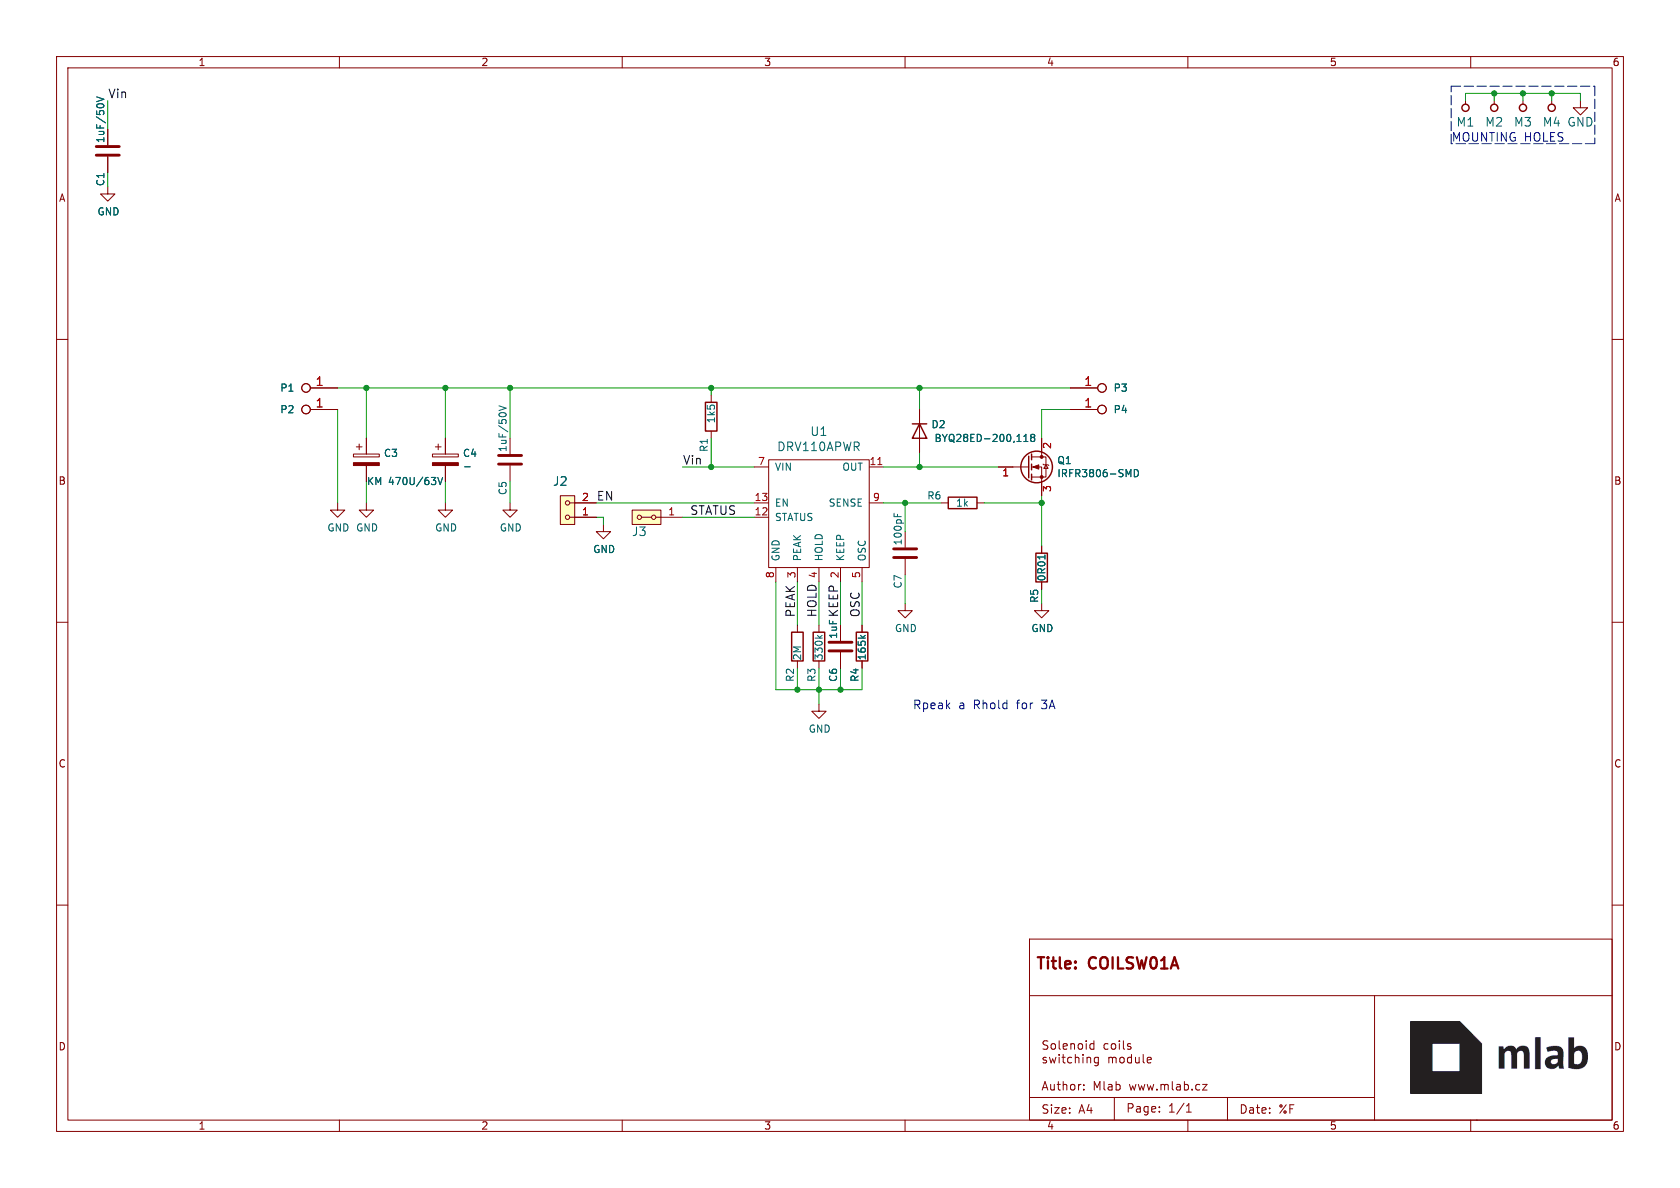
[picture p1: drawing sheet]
(kicad_sch (version 20230121) (generator eeschema)

 (paper "A4")

 (title_block
  (title "COILSW01A")
  (date "%F")
  (rev "REV")
  (company "Mlab www.mlab.cz")
  (comment 2 "Solenoid coils\\nswitching module"))

 (lib_symbols
  (symbol "COILSW01-rescue:CP-Device" (pin_numbers hide) (pin_names (offset 0.254)) (in_bom yes) (on_board yes)
   (property "Reference" "C" (at 0.635 2.54 0) (effects (font (size 1.27 1.27)) (justify left)))
   (property "Value" "Device_CP" (at 0.635 -2.54 0) (effects (font (size 1.27 1.27)) (justify left)))
   (property "Footprint" "" (at 0.9652 -3.81 0) (effects (font (size 1.27 1.27)) hide))
   (property "Datasheet" "" (at 0 0 0) (effects (font (size 1.27 1.27)) hide))
   (symbol "CP-Device_0_1"
    (rectangle (start -2.286 0.508) (end 2.286 1.016) (stroke (width 0) (type solid)) (fill (type none)))
    (polyline (pts (xy -1.778 2.286) (xy -0.762 2.286)) (stroke (width 0) (type solid)) (fill (type none)))
    (polyline (pts (xy -1.27 2.794) (xy -1.27 1.778)) (stroke (width 0) (type solid)) (fill (type none)))
    (rectangle (start 2.286 -0.508) (end -2.286 -1.016) (stroke (width 0) (type solid)) (fill (type outline))))
   (symbol "CP-Device_1_1"
    (pin passive line (at 0 3.81 270) (length 2.794) (name "~" (effects (font (size 1.27 1.27)))) (number "1" (effects (font (size 1.27 1.27)))))
    (pin passive line (at 0 -3.81 90) (length 2.794) (name "~" (effects (font (size 1.27 1.27)))) (number "2" (effects (font (size 1.27 1.27)))))))
  (symbol "COILSW01-rescue:DRV110APWR-MLAB_IO" (pin_names (offset 1.016)) (in_bom yes) (on_board yes)
   (property "Reference" "U" (at -7.62 10.16 0) (effects (font (size 1.524 1.524))))
   (property "Value" "MLAB_IO_DRV110APWR" (at 5.08 10.16 0) (effects (font (size 1.524 1.524))))
   (property "Footprint" "" (at 0 0 0) (effects (font (size 1.524 1.524)) hide))
   (property "Datasheet" "" (at 0 0 0) (effects (font (size 1.524 1.524)) hide))
   (symbol "DRV110APWR-MLAB_IO_0_1"
    (rectangle (start -8.89 8.89) (end 8.89 -10.16) (stroke (width 0) (type solid)) (fill (type none))))
   (symbol "DRV110APWR-MLAB_IO_1_1"
    (pin unspecified line (at 11.43 7.62 180) (length 2.54) (name "OUT" (effects (font (size 1.27 1.27)))) (number "11" (effects (font (size 1.27 1.27)))))
    (pin unspecified line (at -11.43 -1.27 0) (length 2.54) (name "STATUS" (effects (font (size 1.27 1.27)))) (number "12" (effects (font (size 1.27 1.27)))))
    (pin unspecified line (at -11.43 1.27 0) (length 2.54) (name "EN" (effects (font (size 1.27 1.27)))) (number "13" (effects (font (size 1.27 1.27)))))
    (pin unspecified line (at 3.81 -12.7 90) (length 2.54) (name "KEEP" (effects (font (size 1.27 1.27)))) (number "2" (effects (font (size 1.27 1.27)))))
    (pin unspecified line (at -3.81 -12.7 90) (length 2.54) (name "PEAK" (effects (font (size 1.27 1.27)))) (number "3" (effects (font (size 1.27 1.27)))))
    (pin unspecified line (at 0 -12.7 90) (length 2.54) (name "HOLD" (effects (font (size 1.27 1.27)))) (number "4" (effects (font (size 1.27 1.27)))))
    (pin unspecified line (at 7.62 -12.7 90) (length 2.54) (name "OSC" (effects (font (size 1.27 1.27)))) (number "5" (effects (font (size 1.27 1.27)))))
    (pin unspecified line (at -11.43 7.62 0) (length 2.54) (name "VIN" (effects (font (size 1.27 1.27)))) (number "7" (effects (font (size 1.27 1.27)))))
    (pin unspecified line (at -7.62 -12.7 90) (length 2.54) (name "GND" (effects (font (size 1.27 1.27)))) (number "8" (effects (font (size 1.27 1.27)))))
    (pin unspecified line (at 11.43 1.27 180) (length 2.54) (name "SENSE" (effects (font (size 1.27 1.27)))) (number "9" (effects (font (size 1.27 1.27)))))))
  (symbol "COILSW01-rescue:HEADER_1x02-MLAB_HEADER" (pin_names (offset 1.016)) (in_bom yes) (on_board yes)
   (property "Reference" "J" (at 0 -3.81 0) (effects (font (size 1.524 1.524))))
   (property "Value" "MLAB_HEADER_HEADER_1x02" (at 0 3.81 0) (effects (font (size 1.524 1.524))))
   (property "Footprint" "" (at 0 1.27 0) (effects (font (size 1.524 1.524))))
   (property "Datasheet" "" (at 0 1.27 0) (effects (font (size 1.524 1.524))))
   (symbol "HEADER_1x02-MLAB_HEADER_0_1"
    (rectangle (start -1.27 2.54) (end 1.27 -2.54) (stroke (width 0) (type solid)) (fill (type background)))
    (circle (center 0 -1.27) (radius 0.381) (stroke (width 0) (type solid)) (fill (type none)))
    (polyline (pts (xy -1.27 -1.27) (xy -0.381 -1.27)) (stroke (width 0) (type solid)) (fill (type none)))
    (polyline (pts (xy -1.27 1.27) (xy -0.381 1.27)) (stroke (width 0) (type solid)) (fill (type none)))
    (circle (center 0 1.27) (radius 0.381) (stroke (width 0) (type solid)) (fill (type none))))
   (symbol "HEADER_1x02-MLAB_HEADER_1_1"
    (pin input line (at -5.08 1.27 0) (length 3.81) (name "~" (effects (font (size 1.27 1.27)))) (number "1" (effects (font (size 1.27 1.27)))))
    (pin input line (at -5.08 -1.27 0) (length 3.81) (name "~" (effects (font (size 1.27 1.27)))) (number "2" (effects (font (size 1.27 1.27)))))))
  (symbol "COILSW01-rescue:HEADER_2x01_PARALLEL-MLAB_HEADER" (pin_names (offset 1.016)) (in_bom yes) (on_board yes)
   (property "Reference" "J" (at 0 -2.54 0) (effects (font (size 1.524 1.524))))
   (property "Value" "MLAB_HEADER_HEADER_2x01_PARALLEL" (at 0 2.54 0) (effects (font (size 1.524 1.524))))
   (property "Footprint" "" (at 0 0 0) (effects (font (size 1.524 1.524))))
   (property "Datasheet" "" (at 0 0 0) (effects (font (size 1.524 1.524))))
   (symbol "HEADER_2x01_PARALLEL-MLAB_HEADER_0_1"
    (rectangle (start -2.54 1.27) (end 2.54 -1.27) (stroke (width 0) (type solid)) (fill (type background)))
    (circle (center -1.27 0) (radius 0.381) (stroke (width 0) (type solid)) (fill (type none)))
    (polyline (pts (xy -1.651 0) (xy -2.54 0)) (stroke (width 0) (type solid)) (fill (type none)))
    (polyline (pts (xy -0.889 0) (xy 0.889 0)) (stroke (width 0) (type solid)) (fill (type none)))
    (circle (center 1.27 0) (radius 0.381) (stroke (width 0) (type solid)) (fill (type none))))
   (symbol "HEADER_2x01_PARALLEL-MLAB_HEADER_1_1"
    (pin input line (at -6.35 0 0) (length 3.81) (name "~" (effects (font (size 1.27 1.27)))) (number "1" (effects (font (size 1.27 1.27)))))
    (pin input line (at -6.35 0 0) (length 3.81) hide (name "~" (effects (font (size 1.27 1.27)))) (number "2" (effects (font (size 1.27 1.27)))))))
  (symbol "COILSW01-rescue:HOLE-MLAB_MECHANICAL" (pin_numbers hide) (pin_names (offset 1.016) hide) (in_bom yes) (on_board yes)
   (property "Reference" "M" (at 0 2.54 0) (effects (font (size 1.524 1.524))))
   (property "Value" "MLAB_MECHANICAL_HOLE" (at 0 -2.54 0) (effects (font (size 1.524 1.524))))
   (property "Footprint" "" (at 0 0 0) (effects (font (size 1.524 1.524))))
   (property "Datasheet" "" (at 0 0 0) (effects (font (size 1.524 1.524))))
   (symbol "HOLE-MLAB_MECHANICAL_0_1"
    (circle (center 0 0) (radius 0.635) (stroke (width 0.254) (type solid)) (fill (type none))))
   (symbol "HOLE-MLAB_MECHANICAL_1_1"
    (pin input line (at 1.27 0 180) (length 0.635) (name "~" (effects (font (size 1.27 1.27)))) (number "1" (effects (font (size 1.27 1.27)))))))
  (symbol "COILSW01-rescue:_-MLAB_Jumpers" (pin_names (offset 1.016) hide) (in_bom yes) (on_board yes)
   (property "Reference" "P" (at 1.27 2.54 0) (effects (font (size 1.27 1.27))))
   (property "Value" "MLAB_Jumpers__" (at 0 1.27 0) (effects (font (size 1.016 1.016))))
   (property "Footprint" "" (at 6.35 -3.81 0) (effects (font (size 1.524 1.524))))
   (property "Datasheet" "" (at 6.35 -3.81 0) (effects (font (size 1.524 1.524))))
   (symbol "_-MLAB_Jumpers_1_1"
    (pin passive inverted (at -7.62 1.27 0) (length 6.35) (name "P1" (effects (font (size 1.524 1.524)))) (number "1" (effects (font (size 1.524 1.524)))))))
  (symbol "Device:C" (pin_numbers hide) (pin_names (offset 0.254)) (in_bom yes) (on_board yes)
   (property "Reference" "C" (at 0.635 2.54 0) (effects (font (size 1.27 1.27)) (justify left)))
   (property "Value" "C" (at 0.635 -2.54 0) (effects (font (size 1.27 1.27)) (justify left)))
   (property "Footprint" "" (at 0.9652 -3.81 0) (effects (font (size 1.27 1.27)) hide))
   (property "Datasheet" "~" (at 0 0 0) (effects (font (size 1.27 1.27)) hide))
   (symbol "C_0_1"
    (polyline (pts (xy -2.032 -0.762) (xy 2.032 -0.762)) (stroke (width 0.508) (type default)) (fill (type none)))
    (polyline (pts (xy -2.032 0.762) (xy 2.032 0.762)) (stroke (width 0.508) (type default)) (fill (type none))))
   (symbol "C_1_1"
    (pin passive line (at 0 3.81 270) (length 2.794) (name "~" (effects (font (size 1.27 1.27)))) (number "1" (effects (font (size 1.27 1.27)))))
    (pin passive line (at 0 -3.81 90) (length 2.794) (name "~" (effects (font (size 1.27 1.27)))) (number "2" (effects (font (size 1.27 1.27)))))))
  (symbol "Device:D" (pin_numbers hide) (pin_names (offset 1.016) hide) (in_bom yes) (on_board yes)
   (property "Reference" "D" (at 0 2.54 0) (effects (font (size 1.27 1.27))))
   (property "Value" "D" (at 0 -2.54 0) (effects (font (size 1.27 1.27))))
   (property "Footprint" "" (at 0 0 0) (effects (font (size 1.27 1.27)) hide))
   (property "Datasheet" "~" (at 0 0 0) (effects (font (size 1.27 1.27)) hide))
   (property "Sim.Device" "D" (at 0 0 0) (effects (font (size 1.27 1.27)) hide))
   (property "Sim.Pins" "1=K 2=A" (at 0 0 0) (effects (font (size 1.27 1.27)) hide))
   (symbol "D_0_1"
    (polyline (pts (xy -1.27 1.27) (xy -1.27 -1.27)) (stroke (width 0.254) (type default)) (fill (type none)))
    (polyline (pts (xy 1.27 0) (xy -1.27 0)) (stroke (width 0) (type default)) (fill (type none)))
    (polyline (pts (xy 1.27 1.27) (xy 1.27 -1.27) (xy -1.27 0) (xy 1.27 1.27)) (stroke (width 0.254) (type default)) (fill (type none))))
   (symbol "D_1_1"
    (pin passive line (at -3.81 0 0) (length 2.54) (name "K" (effects (font (size 1.27 1.27)))) (number "1" (effects (font (size 1.27 1.27)))))
    (pin passive line (at 3.81 0 180) (length 2.54) (name "A" (effects (font (size 1.27 1.27)))) (number "2" (effects (font (size 1.27 1.27)))))))
  (symbol "Device:Q_NMOS_GDS" (pin_names (offset 0) hide) (in_bom yes) (on_board yes)
   (property "Reference" "Q" (at 5.08 1.27 0) (effects (font (size 1.27 1.27)) (justify left)))
   (property "Value" "Q_NMOS_GDS" (at 5.08 -1.27 0) (effects (font (size 1.27 1.27)) (justify left)))
   (property "Footprint" "" (at 5.08 2.54 0) (effects (font (size 1.27 1.27)) hide))
   (property "Datasheet" "~" (at 0 0 0) (effects (font (size 1.27 1.27)) hide))
   (symbol "Q_NMOS_GDS_0_1"
    (polyline (pts (xy 0.254 0) (xy -2.54 0)) (stroke (width 0) (type default)) (fill (type none)))
    (polyline (pts (xy 0.254 1.905) (xy 0.254 -1.905)) (stroke (width 0.254) (type default)) (fill (type none)))
    (polyline (pts (xy 0.762 -1.27) (xy 0.762 -2.286)) (stroke (width 0.254) (type default)) (fill (type none)))
    (polyline (pts (xy 0.762 0.508) (xy 0.762 -0.508)) (stroke (width 0.254) (type default)) (fill (type none)))
    (polyline (pts (xy 0.762 2.286) (xy 0.762 1.27)) (stroke (width 0.254) (type default)) (fill (type none)))
    (polyline (pts (xy 2.54 2.54) (xy 2.54 1.778)) (stroke (width 0) (type default)) (fill (type none)))
    (polyline (pts (xy 2.54 -2.54) (xy 2.54 0) (xy 0.762 0)) (stroke (width 0) (type default)) (fill (type none)))
    (polyline (pts (xy 0.762 -1.778) (xy 3.302 -1.778) (xy 3.302 1.778) (xy 0.762 1.778)) (stroke (width 0) (type default)) (fill (type none)))
    (polyline (pts (xy 1.016 0) (xy 2.032 0.381) (xy 2.032 -0.381) (xy 1.016 0)) (stroke (width 0) (type default)) (fill (type outline)))
    (polyline (pts (xy 2.794 0.508) (xy 2.921 0.381) (xy 3.683 0.381) (xy 3.81 0.254)) (stroke (width 0) (type default)) (fill (type none)))
    (polyline (pts (xy 3.302 0.381) (xy 2.921 -0.254) (xy 3.683 -0.254) (xy 3.302 0.381)) (stroke (width 0) (type default)) (fill (type none)))
    (circle (center 1.651 0) (radius 2.794) (stroke (width 0.254) (type default)) (fill (type none)))
    (circle (center 2.54 -1.778) (radius 0.254) (stroke (width 0) (type default)) (fill (type outline)))
    (circle (center 2.54 1.778) (radius 0.254) (stroke (width 0) (type default)) (fill (type outline))))
   (symbol "Q_NMOS_GDS_1_1"
    (pin input line (at -5.08 0 0) (length 2.54) (name "G" (effects (font (size 1.27 1.27)))) (number "1" (effects (font (size 1.27 1.27)))))
    (pin passive line (at 2.54 5.08 270) (length 2.54) (name "D" (effects (font (size 1.27 1.27)))) (number "2" (effects (font (size 1.27 1.27)))))
    (pin passive line (at 2.54 -5.08 90) (length 2.54) (name "S" (effects (font (size 1.27 1.27)))) (number "3" (effects (font (size 1.27 1.27)))))))
  (symbol "Device:R" (pin_numbers hide) (pin_names (offset 0)) (in_bom yes) (on_board yes)
   (property "Reference" "R" (at 2.032 0 90) (effects (font (size 1.27 1.27))))
   (property "Value" "R" (at 0 0 90) (effects (font (size 1.27 1.27))))
   (property "Footprint" "" (at -1.778 0 90) (effects (font (size 1.27 1.27)) hide))
   (property "Datasheet" "~" (at 0 0 0) (effects (font (size 1.27 1.27)) hide))
   (symbol "R_0_1"
    (rectangle (start -1.016 -2.54) (end 1.016 2.54) (stroke (width 0.254) (type default)) (fill (type none))))
   (symbol "R_1_1"
    (pin passive line (at 0 3.81 270) (length 1.27) (name "~" (effects (font (size 1.27 1.27)))) (number "1" (effects (font (size 1.27 1.27)))))
    (pin passive line (at 0 -3.81 90) (length 1.27) (name "~" (effects (font (size 1.27 1.27)))) (number "2" (effects (font (size 1.27 1.27)))))))
  (symbol "power:GND" (power) (pin_names (offset 0)) (in_bom yes) (on_board yes)
   (property "Reference" "#PWR" (at 0 -6.35 0) (effects (font (size 1.27 1.27)) hide))
   (property "Value" "GND" (at 0 -3.81 0) (effects (font (size 1.27 1.27))))
   (property "Footprint" "" (at 0 0 0) (effects (font (size 1.27 1.27)) hide))
   (property "Datasheet" "" (at 0 0 0) (effects (font (size 1.27 1.27)) hide))
   (symbol "GND_0_1"
    (polyline (pts (xy 0 0) (xy 0 -1.27) (xy 1.27 -1.27) (xy 0 -2.54) (xy -1.27 -1.27) (xy 0 -1.27)) (stroke (width 0) (type default)) (fill (type none))))
   (symbol "GND_1_1"
    (pin power_in line (at 0 0 270) (length 0) hide (name "GND" (effects (font (size 1.27 1.27)))) (number "1" (effects (font (size 1.27 1.27))))))))

 (junction (at 162.56 82.55) (diameter 0) (color 0 0 0 0))
 (junction (at 140.97 121.92) (diameter 0) (color 0 0 0 0))
 (junction (at 269.24 16.51) (diameter 0) (color 0 0 0 0))
 (junction (at 274.32 16.51) (diameter 0) (color 0 0 0 0))
 (junction (at 125.73 68.58) (diameter 0) (color 0 0 0 0))
 (junction (at 264.16 16.51) (diameter 0) (color 0 0 0 0))
 (junction (at 78.74 68.58) (diameter 0) (color 0 0 0 0))
 (junction (at 160.02 88.9) (diameter 0) (color 0 0 0 0))
 (junction (at 125.73 82.55) (diameter 0) (color 0 0 0 0))
 (junction (at 144.78 121.92) (diameter 0) (color 0 0 0 0))
 (junction (at 64.77 68.58) (diameter 0) (color 0 0 0 0))
 (junction (at 162.56 68.58) (diameter 0) (color 0 0 0 0))
 (junction (at 148.59 121.92) (diameter 0) (color 0 0 0 0))
 (junction (at 90.17 68.58) (diameter 0) (color 0 0 0 0))
 (junction (at 184.15 88.9) (diameter 0) (color 0 0 0 0))

 (wire (pts (xy 274.32 17.78) (xy 274.32 16.51)) (stroke (width 0) (type default)))
 (wire (pts (xy 19.05 22.86) (xy 19.05 17.78)) (stroke (width 0) (type default)))
 (wire (pts (xy 160.02 101.6) (xy 160.02 106.68)) (stroke (width 0) (type default)))
 (wire (pts (xy 140.97 118.11) (xy 140.97 121.92)) (stroke (width 0) (type default)))
 (wire (pts (xy 78.74 88.9) (xy 78.74 85.09)) (stroke (width 0) (type default)))
 (wire (pts (xy 148.59 121.92) (xy 152.4 121.92)) (stroke (width 0) (type default)))
 (wire (pts (xy 90.17 77.47) (xy 90.17 68.58)) (stroke (width 0) (type default)))
 (wire (pts (xy 64.77 77.47) (xy 64.77 68.58)) (stroke (width 0) (type default)))
 (wire (pts (xy 148.59 102.87) (xy 148.59 110.49)) (stroke (width 0) (type default)))
 (wire (pts (xy 125.73 82.55) (xy 125.73 77.47)) (stroke (width 0) (type default)))
 (wire (pts (xy 120.65 91.44) (xy 133.35 91.44)) (stroke (width 0) (type default)))
 (wire (pts (xy 156.21 82.55) (xy 162.56 82.55)) (stroke (width 0) (type default)))
 (wire (pts (xy 19.05 33.02) (xy 19.05 30.48)) (stroke (width 0) (type default)))
 (wire (pts (xy 140.97 121.92) (xy 144.78 121.92)) (stroke (width 0) (type default)))
 (wire (pts (xy 64.77 68.58) (xy 78.74 68.58)) (stroke (width 0) (type default)))
 (wire (pts (xy 120.65 82.55) (xy 125.73 82.55)) (stroke (width 0) (type default)))
 (wire (pts (xy 184.15 87.63) (xy 184.15 88.9)) (stroke (width 0) (type default)))
 (wire (pts (xy 144.78 118.11) (xy 144.78 121.92)) (stroke (width 0) (type default)))
 (wire (pts (xy 90.17 88.9) (xy 90.17 85.09)) (stroke (width 0) (type default)))
 (polyline (pts (xy 256.54 15.24) (xy 281.94 15.24)) (stroke (width 0) (type dash)))

 (wire (pts (xy 144.78 121.92) (xy 144.78 124.46)) (stroke (width 0) (type default)))
 (wire (pts (xy 264.16 16.51) (xy 259.08 16.51)) (stroke (width 0) (type default)))
 (wire (pts (xy 78.74 68.58) (xy 90.17 68.58)) (stroke (width 0) (type default)))
 (polyline (pts (xy 281.94 15.24) (xy 281.94 25.4)) (stroke (width 0) (type dash)))

 (wire (pts (xy 184.15 106.68) (xy 184.15 104.14)) (stroke (width 0) (type default)))
 (wire (pts (xy 105.41 88.9) (xy 133.35 88.9)) (stroke (width 0) (type default)))
 (wire (pts (xy 144.78 102.87) (xy 144.78 110.49)) (stroke (width 0) (type default)))
 (wire (pts (xy 59.69 68.58) (xy 64.77 68.58)) (stroke (width 0) (type default)))
 (wire (pts (xy 162.56 72.39) (xy 162.56 68.58)) (stroke (width 0) (type default)))
 (wire (pts (xy 259.08 16.51) (xy 259.08 17.78)) (stroke (width 0) (type default)))
 (wire (pts (xy 184.15 88.9) (xy 184.15 96.52)) (stroke (width 0) (type default)))
 (wire (pts (xy 173.99 88.9) (xy 184.15 88.9)) (stroke (width 0) (type default)))
 (wire (pts (xy 137.16 121.92) (xy 140.97 121.92)) (stroke (width 0) (type default)))
 (wire (pts (xy 279.4 16.51) (xy 274.32 16.51)) (stroke (width 0) (type default)))
 (wire (pts (xy 152.4 121.92) (xy 152.4 118.11)) (stroke (width 0) (type default)))
 (wire (pts (xy 144.78 121.92) (xy 148.59 121.92)) (stroke (width 0) (type default)))
 (wire (pts (xy 78.74 77.47) (xy 78.74 68.58)) (stroke (width 0) (type default)))
 (polyline (pts (xy 256.54 25.4) (xy 256.54 15.24)) (stroke (width 0) (type dash)))

 (wire (pts (xy 160.02 93.98) (xy 160.02 88.9)) (stroke (width 0) (type default)))
 (wire (pts (xy 162.56 82.55) (xy 176.53 82.55)) (stroke (width 0) (type default)))
 (wire (pts (xy 140.97 102.87) (xy 140.97 110.49)) (stroke (width 0) (type default)))
 (wire (pts (xy 160.02 88.9) (xy 166.37 88.9)) (stroke (width 0) (type default)))
 (wire (pts (xy 59.69 72.39) (xy 59.69 88.9)) (stroke (width 0) (type default)))
 (wire (pts (xy 274.32 16.51) (xy 269.24 16.51)) (stroke (width 0) (type default)))
 (wire (pts (xy 125.73 69.85) (xy 125.73 68.58)) (stroke (width 0) (type default)))
 (wire (pts (xy 106.68 91.44) (xy 106.68 92.71)) (stroke (width 0) (type default)))
 (wire (pts (xy 156.21 88.9) (xy 160.02 88.9)) (stroke (width 0) (type default)))
 (wire (pts (xy 184.15 77.47) (xy 184.15 72.39)) (stroke (width 0) (type default)))
 (wire (pts (xy 137.16 102.87) (xy 137.16 121.92)) (stroke (width 0) (type default)))
 (wire (pts (xy 184.15 72.39) (xy 189.23 72.39)) (stroke (width 0) (type default)))
 (wire (pts (xy 90.17 68.58) (xy 125.73 68.58)) (stroke (width 0) (type default)))
 (wire (pts (xy 152.4 102.87) (xy 152.4 110.49)) (stroke (width 0) (type default)))
 (wire (pts (xy 162.56 80.01) (xy 162.56 82.55)) (stroke (width 0) (type default)))
 (wire (pts (xy 125.73 68.58) (xy 162.56 68.58)) (stroke (width 0) (type default)))
 (wire (pts (xy 105.41 91.44) (xy 106.68 91.44)) (stroke (width 0) (type default)))
 (polyline (pts (xy 281.94 25.4) (xy 256.54 25.4)) (stroke (width 0) (type dash)))

 (wire (pts (xy 264.16 17.78) (xy 264.16 16.51)) (stroke (width 0) (type default)))
 (wire (pts (xy 269.24 17.78) (xy 269.24 16.51)) (stroke (width 0) (type default)))
 (wire (pts (xy 64.77 88.9) (xy 64.77 85.09)) (stroke (width 0) (type default)))
 (wire (pts (xy 269.24 16.51) (xy 264.16 16.51)) (stroke (width 0) (type default)))
 (wire (pts (xy 133.35 82.55) (xy 125.73 82.55)) (stroke (width 0) (type default)))
 (wire (pts (xy 162.56 68.58) (xy 189.23 68.58)) (stroke (width 0) (type default)))
 (wire (pts (xy 148.59 118.11) (xy 148.59 121.92)) (stroke (width 0) (type default)))
 (wire (pts (xy 279.4 17.78) (xy 279.4 16.51)) (stroke (width 0) (type default)))

 (text "Rpeak a Rhold for 3A" (at 161.29 125.73 0) (effects (font (size 1.524 1.524)) (justify left bottom)))
 (text "MOUNTING HOLES" (at 256.54 25.4 0) (effects (font (size 1.524 1.524)) (justify left bottom)))

 (label "EN" (at 105.41 88.9 0) (effects (font (size 1.524 1.524)) (justify left bottom)))
 (label "HOLD" (at 144.78 109.22 90) (effects (font (size 1.524 1.524)) (justify left bottom)))
 (label "KEEP" (at 148.59 109.22 90) (effects (font (size 1.524 1.524)) (justify left bottom)))
 (label "Vin" (at 120.65 82.55 0) (effects (font (size 1.524 1.524)) (justify left bottom)))
 (label "Vin" (at 19.05 17.78 0) (effects (font (size 1.524 1.524)) (justify left bottom)))
 (label "PEAK" (at 140.97 109.22 90) (effects (font (size 1.524 1.524)) (justify left bottom)))
 (label "OSC" (at 152.4 109.22 90) (effects (font (size 1.524 1.524)) (justify left bottom)))
 (label "STATUS" (at 121.92 91.44 0) (effects (font (size 1.524 1.524)) (justify left bottom)))

 (symbol (lib_id "COILSW01-rescue:HOLE-MLAB_MECHANICAL") (at 259.08 19.05 90) (unit 1) (in_bom yes) (on_board yes) (dnp no)
  (property "Reference" "M1" (at 259.08 21.59 90) (effects (font (size 1.524 1.524))))
  (property "Value" "HOLE" (at 261.62 19.05 0) (effects (font (size 1.524 1.524)) hide))
  (property "Footprint" "Mlab_Mechanical:MountingHole_3mm" (at 259.08 19.05 0) (effects (font (size 1.524 1.524)) hide))
  (property "Datasheet" "" (at 259.08 19.05 0) (effects (font (size 1.524 1.524)))) (pin "1"))

 (symbol (lib_id "COILSW01-rescue:HOLE-MLAB_MECHANICAL") (at 264.16 19.05 90) (unit 1) (in_bom yes) (on_board yes) (dnp no)
  (property "Reference" "M2" (at 264.16 21.59 90) (effects (font (size 1.524 1.524))))
  (property "Value" "HOLE" (at 266.7 19.05 0) (effects (font (size 1.524 1.524)) hide))
  (property "Footprint" "Mlab_Mechanical:MountingHole_3mm" (at 264.16 19.05 0) (effects (font (size 1.524 1.524)) hide))
  (property "Datasheet" "" (at 264.16 19.05 0) (effects (font (size 1.524 1.524)))) (pin "1"))

 (symbol (lib_id "COILSW01-rescue:HOLE-MLAB_MECHANICAL") (at 269.24 19.05 90) (unit 1) (in_bom yes) (on_board yes) (dnp no)
  (property "Reference" "M3" (at 269.24 21.59 90) (effects (font (size 1.524 1.524))))
  (property "Value" "HOLE" (at 271.78 19.05 0) (effects (font (size 1.524 1.524)) hide))
  (property "Footprint" "Mlab_Mechanical:MountingHole_3mm" (at 269.24 19.05 0) (effects (font (size 1.524 1.524)) hide))
  (property "Datasheet" "" (at 269.24 19.05 0) (effects (font (size 1.524 1.524)))) (pin "1"))

 (symbol (lib_id "COILSW01-rescue:HOLE-MLAB_MECHANICAL") (at 274.32 19.05 90) (unit 1) (in_bom yes) (on_board yes) (dnp no)
  (property "Reference" "M4" (at 274.32 21.59 90) (effects (font (size 1.524 1.524))))
  (property "Value" "HOLE" (at 276.86 19.05 0) (effects (font (size 1.524 1.524)) hide))
  (property "Footprint" "Mlab_Mechanical:MountingHole_3mm" (at 274.32 19.05 0) (effects (font (size 1.524 1.524)) hide))
  (property "Datasheet" "" (at 274.32 19.05 0) (effects (font (size 1.524 1.524)))) (pin "1"))

 (symbol (lib_id "power:GND") (at 279.4 17.78 0) (unit 1) (in_bom yes) (on_board yes) (dnp no)
  (property "Reference" "#PWR03" (at 279.4 24.13 0) (effects (font (size 1.524 1.524)) hide))
  (property "Value" "GND" (at 279.4 21.59 0) (effects (font (size 1.524 1.524))))
  (property "Footprint" "" (at 279.4 17.78 0) (effects (font (size 1.524 1.524))))
  (property "Datasheet" "" (at 279.4 17.78 0) (effects (font (size 1.524 1.524)))) (pin "1"))

 (symbol (lib_id "COILSW01-rescue:DRV110APWR-MLAB_IO") (at 144.78 90.17 0) (unit 1) (in_bom yes) (on_board yes) (dnp no)
  (property "Reference" "U1" (at 144.78 76.2762 0) (effects (font (size 1.524 1.524))))
  (property "Value" "DRV110APWR" (at 144.78 78.9686 0) (effects (font (size 1.524 1.524))))
  (property "Footprint" "Package_SO:TSSOP-14_4.4x5mm_P0.65mm" (at 144.78 90.17 0) (effects (font (size 1.524 1.524)) hide))
  (property "Datasheet" "" (at 144.78 90.17 0) (effects (font (size 1.524 1.524)) hide))
  (property "UST_ID" "5c72713b1287500b4e112fbc" (at 144.78 90.17 0) (effects (font (size 1.27 1.27)) hide)) (pin "11") (pin "12") (pin "13") (pin "3") (pin "8") (pin "4") (pin "2") (pin "9") (pin "7") (pin "5"))

 (symbol (lib_id "COILSW01-rescue:_-MLAB_Jumpers") (at 52.07 67.31 180) (unit 1) (in_bom yes) (on_board yes) (dnp no)
  (property "Reference" "P1" (at 50.8 68.58 0) (effects (font (size 1.27 1.27))))
  (property "Value" "WAGO256-RED" (at 56.6674 65.1256 0) (effects (font (size 1.016 1.016)) hide))
  (property "Footprint" "Mlab_CON:WAGO256" (at 45.72 63.5 0) (effects (font (size 1.524 1.524)) hide))
  (property "Datasheet" "" (at 45.72 63.5 0) (effects (font (size 1.524 1.524)))) (pin "1"))

 (symbol (lib_id "COILSW01-rescue:_-MLAB_Jumpers") (at 52.07 71.12 180) (unit 1) (in_bom yes) (on_board yes) (dnp no)
  (property "Reference" "P2" (at 50.8 72.39 0) (effects (font (size 1.27 1.27))))
  (property "Value" "WAGO256-BLUE" (at 56.6674 68.9356 0) (effects (font (size 1.016 1.016)) hide))
  (property "Footprint" "Mlab_CON:WAGO256" (at 45.72 67.31 0) (effects (font (size 1.524 1.524)) hide))
  (property "Datasheet" "" (at 45.72 67.31 0) (effects (font (size 1.524 1.524)))) (pin "1"))

 (symbol (lib_id "Device:R") (at 140.97 114.3 0) (unit 1) (in_bom yes) (on_board yes) (dnp no)
  (property "Reference" "R2" (at 139.7 120.65 90) (effects (font (size 1.27 1.27)) (justify left)))
  (property "Value" "2M" (at 140.97 116.84 90) (effects (font (size 1.27 1.27)) (justify left)))
  (property "Footprint" "Mlab_R:SMD-0805" (at 139.192 114.3 90) (effects (font (size 1.27 1.27)) hide))
  (property "Datasheet" "~" (at 140.97 114.3 0) (effects (font (size 1.27 1.27)) hide))
  (property "UST_ID" "5c70984712875079b91f8aac" (at 140.97 114.3 0) (effects (font (size 1.27 1.27)) hide)) (pin "1") (pin "2"))

 (symbol (lib_id "Device:R") (at 144.78 114.3 0) (unit 1) (in_bom yes) (on_board yes) (dnp no)
  (property "Reference" "R3" (at 143.51 120.65 90) (effects (font (size 1.27 1.27)) (justify left)))
  (property "Value" "330k" (at 144.78 116.84 90) (effects (font (size 1.27 1.27)) (justify left)))
  (property "Footprint" "Mlab_R:SMD-0805" (at 143.002 114.3 90) (effects (font (size 1.27 1.27)) hide))
  (property "Datasheet" "~" (at 144.78 114.3 0) (effects (font (size 1.27 1.27)) hide))
  (property "UST_ID" "5c70984712875079b91f8aa1" (at 144.78 114.3 0) (effects (font (size 1.27 1.27)) hide)) (pin "2") (pin "1"))

 (symbol (lib_id "Device:R") (at 152.4 114.3 0) (unit 1) (in_bom yes) (on_board yes) (dnp no)
  (property "Reference" "R4" (at 151.13 120.65 90) (effects (font (size 1.27 1.27)) (justify left)))
  (property "Value" "165k" (at 152.4 116.84 90) (effects (font (size 1.27 1.27)) (justify left)))
  (property "Footprint" "Mlab_R:SMD-0805" (at 150.622 114.3 90) (effects (font (size 1.27 1.27)) hide))
  (property "Datasheet" "~" (at 152.4 114.3 0) (effects (font (size 1.27 1.27)) hide))
  (property "UST_ID" "5c70984712875079b91f8a9b" (at 152.4 114.3 0) (effects (font (size 1.27 1.27)) hide)) (pin "2") (pin "1"))

 (symbol (lib_id "Device:Q_NMOS_GDS") (at 181.61 82.55 0) (unit 1) (in_bom yes) (on_board yes) (dnp no)
  (property "Reference" "Q1" (at 186.817 81.3816 0) (effects (font (size 1.27 1.27)) (justify left)))
  (property "Value" "IRFR3806-SMD" (at 186.817 83.693 0) (effects (font (size 1.27 1.27)) (justify left)))
  (property "Footprint" "Package_TO_SOT_SMD:TO-252-2" (at 186.69 80.01 0) (effects (font (size 1.27 1.27)) hide))
  (property "Datasheet" "~" (at 181.61 82.55 0) (effects (font (size 1.27 1.27)) hide))
  (property "UST_ID" "5c70984712875079b91f8aed" (at 181.61 82.55 0) (effects (font (size 1.27 1.27)) hide)) (pin "3") (pin "2") (pin "1"))

 (symbol (lib_id "Device:C") (at 148.59 114.3 0) (unit 1) (in_bom yes) (on_board yes) (dnp no)
  (property "Reference" "C6" (at 147.32 120.65 90) (effects (font (size 1.27 1.27)) (justify left)))
  (property "Value" "1uF" (at 147.32 113.03 90) (effects (font (size 1.27 1.27)) (justify left)))
  (property "Footprint" "Mlab_R:SMD-0805" (at 149.5552 118.11 0) (effects (font (size 1.27 1.27)) hide))
  (property "Datasheet" "~" (at 148.59 114.3 0) (effects (font (size 1.27 1.27)) hide))
  (property "UST_ID" "5c70984712875079b91f8b6f" (at 148.59 114.3 0) (effects (font (size 1.27 1.27)) hide)) (pin "1") (pin "2"))

 (symbol (lib_id "Device:R") (at 125.73 73.66 0) (unit 1) (in_bom yes) (on_board yes) (dnp no)
  (property "Reference" "R1" (at 124.46 80.01 90) (effects (font (size 1.27 1.27)) (justify left)))
  (property "Value" "1k5" (at 125.73 74.93 90) (effects (font (size 1.27 1.27)) (justify left)))
  (property "Footprint" "Mlab_R:SMD-0805" (at 123.952 73.66 90) (effects (font (size 1.27 1.27)) hide))
  (property "Datasheet" "~" (at 125.73 73.66 0) (effects (font (size 1.27 1.27)) hide))
  (property "UST_ID" "5c70984512875079b91f898e" (at 125.73 73.66 0) (effects (font (size 1.27 1.27)) hide)) (pin "1") (pin "2"))

 (symbol (lib_id "power:GND") (at 144.78 124.46 0) (unit 1) (in_bom yes) (on_board yes) (dnp no)
  (property "Reference" "#PWR0101" (at 144.78 130.81 0) (effects (font (size 1.27 1.27)) hide))
  (property "Value" "GND" (at 144.907 128.8542 0) (effects (font (size 1.27 1.27))))
  (property "Footprint" "" (at 144.78 124.46 0) (effects (font (size 1.27 1.27)) hide))
  (property "Datasheet" "" (at 144.78 124.46 0) (effects (font (size 1.27 1.27)) hide)) (pin "1"))

 (symbol (lib_id "Device:C") (at 90.17 81.28 0) (unit 1) (in_bom yes) (on_board yes) (dnp no)
  (property "Reference" "C5" (at 88.9 87.63 90) (effects (font (size 1.27 1.27)) (justify left)))
  (property "Value" "1uF/50V" (at 88.9 80.01 90) (effects (font (size 1.27 1.27)) (justify left)))
  (property "Footprint" "Mlab_R:SMD-0805" (at 91.1352 85.09 0) (effects (font (size 1.27 1.27)) hide))
  (property "Datasheet" "~" (at 90.17 81.28 0) (effects (font (size 1.27 1.27)) hide))
  (property "UST_ID" "5c70984712875079b91f8b6f" (at 90.17 81.28 0) (effects (font (size 1.27 1.27)) hide)) (pin "1") (pin "2"))

 (symbol (lib_id "power:GND") (at 90.17 88.9 0) (unit 1) (in_bom yes) (on_board yes) (dnp no)
  (property "Reference" "#PWR0102" (at 90.17 95.25 0) (effects (font (size 1.27 1.27)) hide))
  (property "Value" "GND" (at 90.297 93.2942 0) (effects (font (size 1.27 1.27))))
  (property "Footprint" "" (at 90.17 88.9 0) (effects (font (size 1.27 1.27)) hide))
  (property "Datasheet" "" (at 90.17 88.9 0) (effects (font (size 1.27 1.27)) hide)) (pin "1"))

 (symbol (lib_id "power:GND") (at 59.69 88.9 0) (unit 1) (in_bom yes) (on_board yes) (dnp no)
  (property "Reference" "#PWR0103" (at 59.69 95.25 0) (effects (font (size 1.27 1.27)) hide))
  (property "Value" "GND" (at 59.817 93.2942 0) (effects (font (size 1.27 1.27))))
  (property "Footprint" "" (at 59.69 88.9 0) (effects (font (size 1.27 1.27)) hide))
  (property "Datasheet" "" (at 59.69 88.9 0) (effects (font (size 1.27 1.27)) hide)) (pin "1"))

 (symbol (lib_id "Device:D") (at 162.56 76.2 270) (unit 1) (in_bom yes) (on_board yes) (dnp no)
  (property "Reference" "D2" (at 164.5666 75.0316 90) (effects (font (size 1.27 1.27)) (justify left)))
  (property "Value" "BYQ28ED-200,118" (at 165.1 77.47 90) (effects (font (size 1.27 1.27)) (justify left)))
  (property "Footprint" "Mlab_D:BYQ28ED-200" (at 162.56 76.2 0) (effects (font (size 1.27 1.27)) hide))
  (property "Datasheet" "~" (at 162.56 76.2 0) (effects (font (size 1.27 1.27)) hide))
  (property "UST_ID" "5c7272001287500b4e112fd9" (at 162.56 76.2 0) (effects (font (size 1.27 1.27)) hide)) (pin "2") (pin "1"))

 (symbol (lib_id "Device:R") (at 184.15 100.33 0) (unit 1) (in_bom yes) (on_board yes) (dnp no)
  (property "Reference" "R5" (at 182.88 106.68 90) (effects (font (size 1.27 1.27)) (justify left)))
  (property "Value" "0R01" (at 184.15 102.87 90) (effects (font (size 1.27 1.27)) (justify left)))
  (property "Footprint" "Mlab_R:SMD-2512" (at 182.372 100.33 90) (effects (font (size 1.27 1.27)) hide))
  (property "Datasheet" "~" (at 184.15 100.33 0) (effects (font (size 1.27 1.27)) hide))
  (property "UST_ID" "5c70984712875079b91f8abf" (at 184.15 100.33 0) (effects (font (size 1.27 1.27)) hide)) (pin "2") (pin "1"))

 (symbol (lib_id "power:GND") (at 184.15 106.68 0) (unit 1) (in_bom yes) (on_board yes) (dnp no)
  (property "Reference" "#PWR0104" (at 184.15 113.03 0) (effects (font (size 1.27 1.27)) hide))
  (property "Value" "GND" (at 184.277 111.0742 0) (effects (font (size 1.27 1.27))))
  (property "Footprint" "" (at 184.15 106.68 0) (effects (font (size 1.27 1.27)) hide))
  (property "Datasheet" "" (at 184.15 106.68 0) (effects (font (size 1.27 1.27)) hide)) (pin "1"))

 (symbol (lib_id "Device:C") (at 160.02 97.79 0) (unit 1) (in_bom yes) (on_board yes) (dnp no)
  (property "Reference" "C7" (at 158.75 104.14 90) (effects (font (size 1.27 1.27)) (justify left)))
  (property "Value" "100pF" (at 158.75 96.52 90) (effects (font (size 1.27 1.27)) (justify left)))
  (property "Footprint" "Mlab_R:SMD-0805" (at 160.9852 101.6 0) (effects (font (size 1.27 1.27)) hide))
  (property "Datasheet" "~" (at 160.02 97.79 0) (effects (font (size 1.27 1.27)) hide))
  (property "UST_ID" "5c70984712875079b91f8b3b" (at 160.02 97.79 0) (effects (font (size 1.27 1.27)) hide)) (pin "1") (pin "2"))

 (symbol (lib_id "power:GND") (at 160.02 106.68 0) (unit 1) (in_bom yes) (on_board yes) (dnp no)
  (property "Reference" "#PWR0105" (at 160.02 113.03 0) (effects (font (size 1.27 1.27)) hide))
  (property "Value" "GND" (at 160.147 111.0742 0) (effects (font (size 1.27 1.27))))
  (property "Footprint" "" (at 160.02 106.68 0) (effects (font (size 1.27 1.27)) hide))
  (property "Datasheet" "" (at 160.02 106.68 0) (effects (font (size 1.27 1.27)) hide)) (pin "1"))

 (symbol (lib_id "COILSW01-rescue:HEADER_1x02-MLAB_HEADER") (at 100.33 90.17 180) (unit 1) (in_bom yes) (on_board yes) (dnp no)
  (property "Reference" "J2" (at 99.06 85.09 0) (effects (font (size 1.524 1.524))))
  (property "Value" "HEADER_1x02" (at 102.3874 85.5726 0) (effects (font (size 1.524 1.524)) hide))
  (property "Footprint" "Mlab_Pin_Headers:Straight_1x02" (at 100.33 91.44 0) (effects (font (size 1.524 1.524)) hide))
  (property "Datasheet" "" (at 100.33 91.44 0) (effects (font (size 1.524 1.524)))) (pin "2") (pin "1"))

 (symbol (lib_id "COILSW01-rescue:HEADER_2x01_PARALLEL-MLAB_HEADER") (at 114.3 91.44 180) (unit 1) (in_bom yes) (on_board yes) (dnp no)
  (property "Reference" "J3" (at 113.03 93.98 0) (effects (font (size 1.524 1.524))))
  (property "Value" "HEADER_2x01_PARALLEL" (at 116.3574 88.1126 0) (effects (font (size 1.524 1.524)) hide))
  (property "Footprint" "Mlab_Pin_Headers:Straight_1x02" (at 114.3 91.44 0) (effects (font (size 1.524 1.524)) hide))
  (property "Datasheet" "" (at 114.3 91.44 0) (effects (font (size 1.524 1.524)))) (pin "1") (pin "2"))

 (symbol (lib_id "power:GND") (at 106.68 92.71 0) (unit 1) (in_bom yes) (on_board yes) (dnp no)
  (property "Reference" "#PWR0106" (at 106.68 99.06 0) (effects (font (size 1.27 1.27)) hide))
  (property "Value" "GND" (at 106.807 97.1042 0) (effects (font (size 1.27 1.27))))
  (property "Footprint" "" (at 106.68 92.71 0) (effects (font (size 1.27 1.27)) hide))
  (property "Datasheet" "" (at 106.68 92.71 0) (effects (font (size 1.27 1.27)) hide)) (pin "1"))

 (symbol (lib_id "COILSW01-rescue:_-MLAB_Jumpers") (at 196.85 69.85 0) (unit 1) (in_bom yes) (on_board yes) (dnp no)
  (property "Reference" "P3" (at 198.12 68.58 0) (effects (font (size 1.27 1.27))))
  (property "Value" "WAGO256-RED" (at 192.2526 72.0344 0) (effects (font (size 1.016 1.016)) hide))
  (property "Footprint" "Mlab_CON:WAGO256" (at 203.2 73.66 0) (effects (font (size 1.524 1.524)) hide))
  (property "Datasheet" "" (at 203.2 73.66 0) (effects (font (size 1.524 1.524)))) (pin "1"))

 (symbol (lib_id "COILSW01-rescue:_-MLAB_Jumpers") (at 196.85 73.66 0) (unit 1) (in_bom yes) (on_board yes) (dnp no)
  (property "Reference" "P4" (at 198.12 72.39 0) (effects (font (size 1.27 1.27))))
  (property "Value" "WAGO256-RED" (at 192.2526 75.8444 0) (effects (font (size 1.016 1.016)) hide))
  (property "Footprint" "Mlab_CON:WAGO256" (at 203.2 77.47 0) (effects (font (size 1.524 1.524)) hide))
  (property "Datasheet" "" (at 203.2 77.47 0) (effects (font (size 1.524 1.524)))) (pin "1"))

 (symbol (lib_id "COILSW01-rescue:CP-Device") (at 64.77 81.28 0) (unit 1) (in_bom yes) (on_board yes) (dnp no)
  (property "Reference" "C3" (at 67.7672 80.1116 0) (effects (font (size 1.27 1.27)) (justify left)))
  (property "Value" "KM 470U/63V" (at 64.77 85.09 0) (effects (font (size 1.27 1.27)) (justify left)))
  (property "Footprint" "Capacitor_THT:CP_Radial_D12.5mm_P5.00mm" (at 65.7352 85.09 0) (effects (font (size 1.27 1.27)) hide))
  (property "Datasheet" "~" (at 64.77 81.28 0) (effects (font (size 1.27 1.27)) hide))
  (property "UST_ID" "5c70984412875079b91f886f" (at 64.77 81.28 0) (effects (font (size 1.27 1.27)) hide)) (pin "2") (pin "1"))

 (symbol (lib_id "power:GND") (at 64.77 88.9 0) (unit 1) (in_bom yes) (on_board yes) (dnp no)
  (property "Reference" "#PWR0107" (at 64.77 95.25 0) (effects (font (size 1.27 1.27)) hide))
  (property "Value" "GND" (at 64.897 93.2942 0) (effects (font (size 1.27 1.27))))
  (property "Footprint" "" (at 64.77 88.9 0) (effects (font (size 1.27 1.27)) hide))
  (property "Datasheet" "" (at 64.77 88.9 0) (effects (font (size 1.27 1.27)) hide)) (pin "1"))

 (symbol (lib_id "COILSW01-rescue:CP-Device") (at 78.74 81.28 0) (unit 1) (in_bom yes) (on_board yes) (dnp no)
  (property "Reference" "C4" (at 81.7372 80.1116 0) (effects (font (size 1.27 1.27)) (justify left)))
  (property "Value" "-" (at 81.7372 82.423 0) (effects (font (size 1.27 1.27)) (justify left)))
  (property "Footprint" "Mlab_C:TantalC_SizeD_Reflow" (at 79.7052 85.09 0) (effects (font (size 1.27 1.27)) hide))
  (property "Datasheet" "~" (at 78.74 81.28 0) (effects (font (size 1.27 1.27)) hide)) (pin "2") (pin "1"))

 (symbol (lib_id "power:GND") (at 78.74 88.9 0) (unit 1) (in_bom yes) (on_board yes) (dnp no)
  (property "Reference" "#PWR0108" (at 78.74 95.25 0) (effects (font (size 1.27 1.27)) hide))
  (property "Value" "GND" (at 78.867 93.2942 0) (effects (font (size 1.27 1.27))))
  (property "Footprint" "" (at 78.74 88.9 0) (effects (font (size 1.27 1.27)) hide))
  (property "Datasheet" "" (at 78.74 88.9 0) (effects (font (size 1.27 1.27)) hide)) (pin "1"))

 (symbol (lib_id "Device:C") (at 19.05 26.67 0) (unit 1) (in_bom yes) (on_board yes) (dnp no)
  (property "Reference" "C1" (at 17.78 33.02 90) (effects (font (size 1.27 1.27)) (justify left)))
  (property "Value" "1uF/50V" (at 17.78 25.4 90) (effects (font (size 1.27 1.27)) (justify left)))
  (property "Footprint" "Mlab_R:SMD-0805" (at 20.0152 30.48 0) (effects (font (size 1.27 1.27)) hide))
  (property "Datasheet" "~" (at 19.05 26.67 0) (effects (font (size 1.27 1.27)) hide))
  (property "UST_ID" "5c70984712875079b91f8b6f" (at 19.05 26.67 0) (effects (font (size 1.27 1.27)) hide)) (pin "2") (pin "1"))

 (symbol (lib_id "power:GND") (at 19.05 33.02 0) (unit 1) (in_bom yes) (on_board yes) (dnp no)
  (property "Reference" "#PWR0109" (at 19.05 39.37 0) (effects (font (size 1.27 1.27)) hide))
  (property "Value" "GND" (at 19.177 37.4142 0) (effects (font (size 1.27 1.27))))
  (property "Footprint" "" (at 19.05 33.02 0) (effects (font (size 1.27 1.27)) hide))
  (property "Datasheet" "" (at 19.05 33.02 0) (effects (font (size 1.27 1.27)) hide)) (pin "1"))

 (symbol (lib_id "Device:R") (at 170.18 88.9 270) (unit 1) (in_bom yes) (on_board yes) (dnp no)
  (property "Reference" "R6" (at 163.83 87.63 90) (effects (font (size 1.27 1.27)) (justify left)))
  (property "Value" "1k" (at 168.91 88.9 90) (effects (font (size 1.27 1.27)) (justify left)))
  (property "Footprint" "Mlab_R:SMD-0805" (at 170.18 87.122 90) (effects (font (size 1.27 1.27)) hide))
  (property "Datasheet" "~" (at 170.18 88.9 0) (effects (font (size 1.27 1.27)) hide))
  (property "UST_ID" "5c70984512875079b91f898c" (at 170.18 88.9 0) (effects (font (size 1.27 1.27)) hide)) (pin "1") (pin "2"))

 (sheet_instances (path "" (page "1"))))
